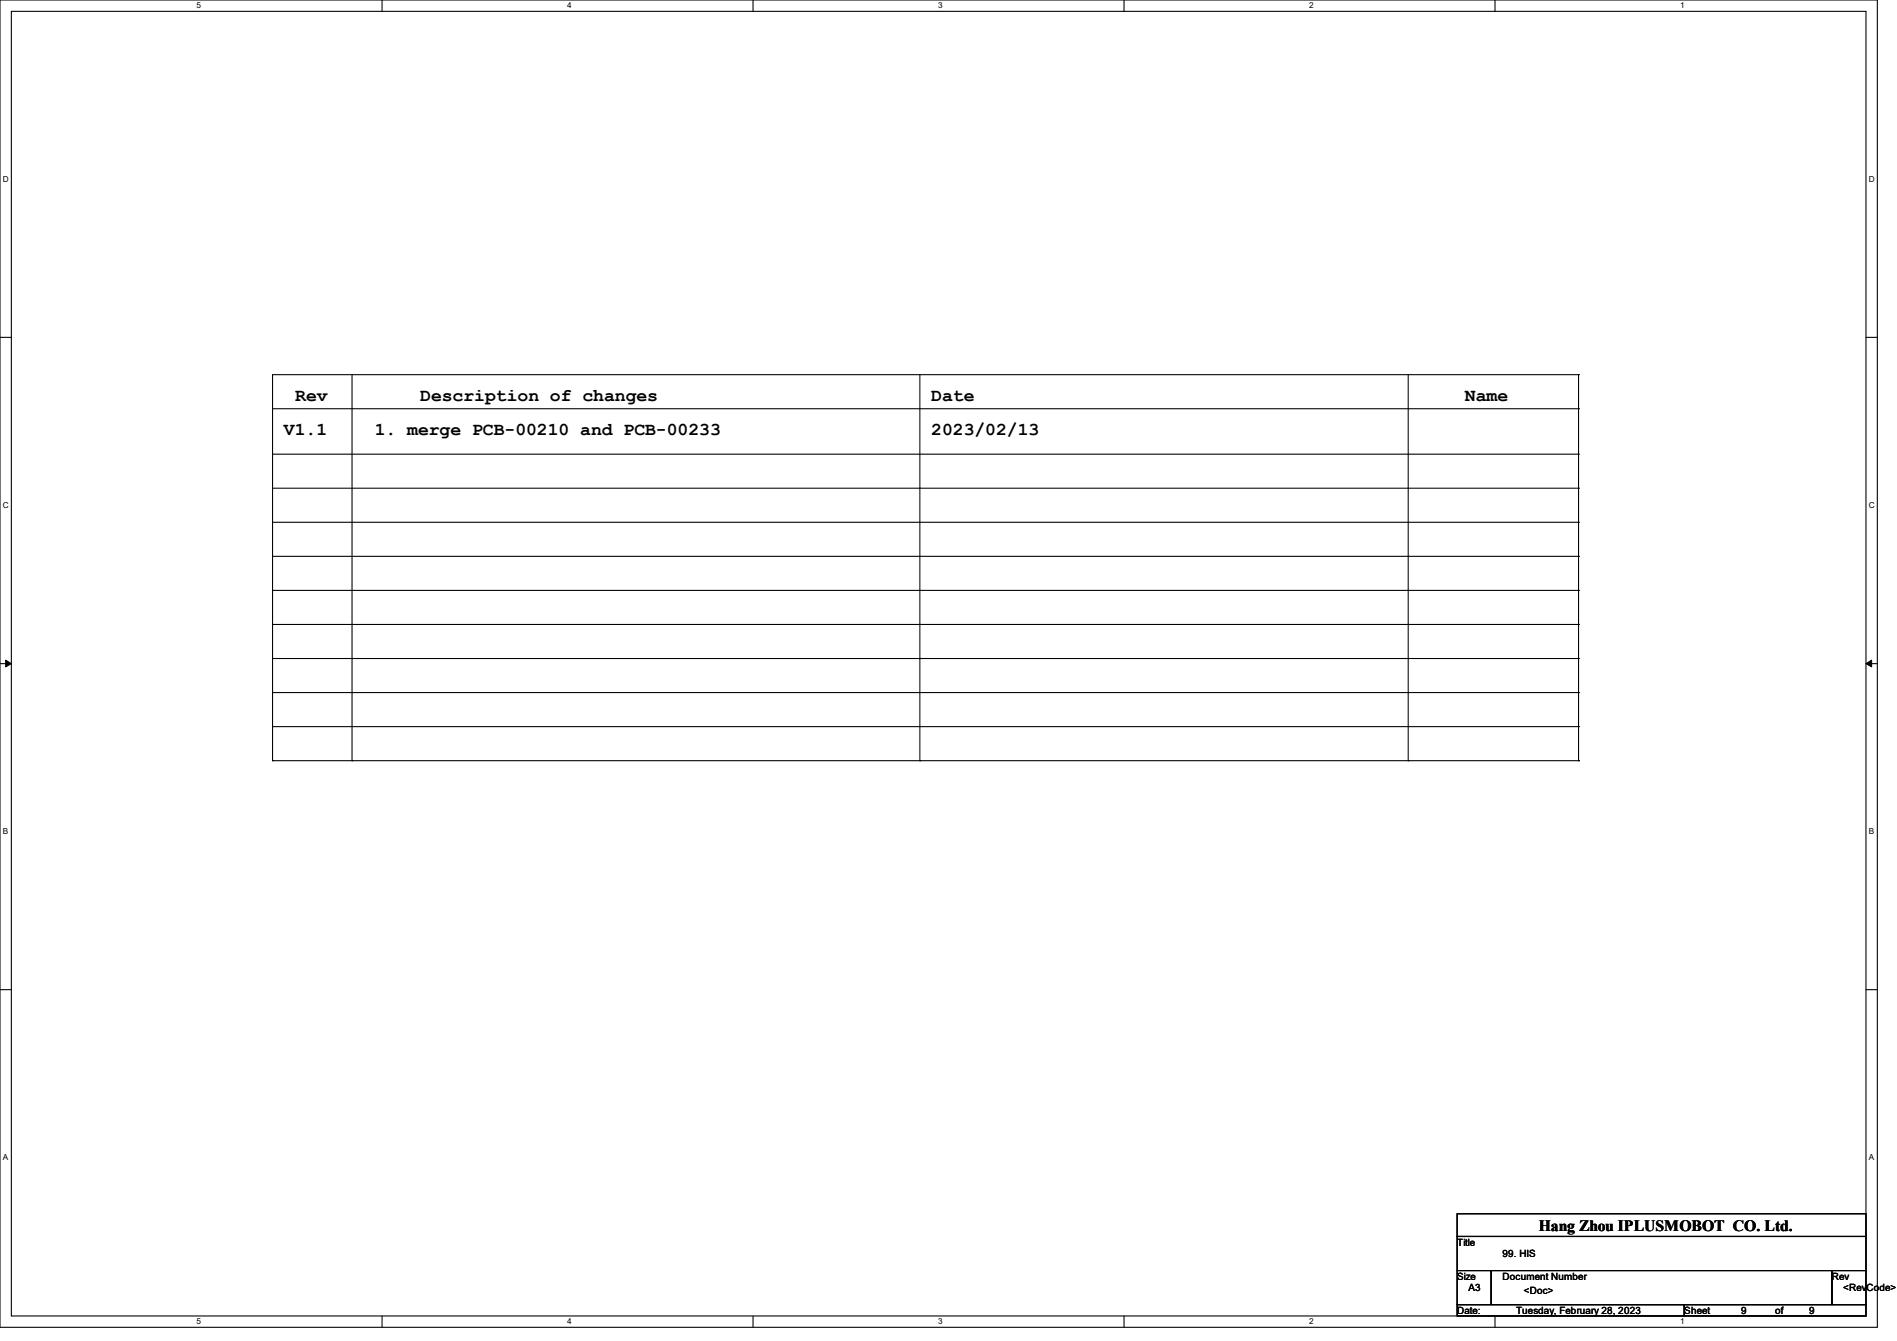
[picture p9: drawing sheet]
<svg xmlns="http://www.w3.org/2000/svg" width="297mm" height="210mm" viewBox="0 0 297 210" stroke-linecap="round" stroke-linejoin="round" font-family="sans-serif">
<g fill="none" stroke="#000" stroke-width=".17">
<path d="M0 0h293.9v207.9h-293.9zM1.8 1.8h290.3v204.3h-290.3zM59.8 0v1.8M117.9 0v1.8M176 0v1.8M234.1 0v1.8M0 52.8h1.8M55.1 58.7v60.4M144 58.7v60.4M220.5 58.7v60.4M247.1 58.7h.1M247.1 58.7h-204.4v60.4"/>
<path d="M247.1 58.7v60.4M292.1 52.8h1.8M42.7 64h204.4M42.7 76.5h204.4M42.7 71.1h204.4M247.1 64h.1M247.1 76.5h.1M247.1 71.1h.1M42.7 97.8h204.4M42.7 81.8h204.4M42.7 92.5h204.4M42.7 87.1h204.4"/>
<path d="M247.1 97.8h.1M247.1 81.8h.1M247.1 92.5h.1M247.1 87.1h.1M0 103.9h1.8M42.7 119.1h.1M42.7 103.1h204.4M42.7 108.5h204.4M42.7 113.8h204.4M42.7 119.1h204.4M55.1 119.1h.1M144 119.1h.1"/>
<path d="M220.5 119.1h.1M247.1 103.1h.1M247.1 108.5h.1M247.1 113.8h.1M247.1 119.1h.1M292.1 103.9h1.8M0 155h1.8M292.1 155h1.8M228.1 190.1h64v3.5h-64zM228.1 193.6h64v5.4h-64zM228.1 199h5.4v5.3h-5.4zM233.5 199h53.3v5.3h-53.3z"/>
<path d="M286.8 199h5.3v5.3h-5.3zM59.8 206.1v1.8M117.9 206.1v1.8M176 206.1v1.8M228.1 204.3h35.6v1.8h-35.6zM234.1 206.1v1.8M263.7 204.3h28.4v1.8h-28.4z"/>
</g>
<path d="M.9 103.4l.9 .5-.9 .5zM292.1 103.9l.9-.5v1z" fill="#000"/>
<path d="M.9 103.4l.9 .5-.9 .5zM292.1 103.9l.9-.5v1z" fill="none" stroke="#000" stroke-width=".16"/>
<g font-size="2.8">
<text x="46.2" y="62.8">Rev</text>
<text x="65.8" y="62.8">Description of changes</text>
<text x="145.8" y="62.8">Date</text>
<text x="229.4" y="62.8">Name</text>
<text x="44.4" y="68.2">V1.1</text>
<text x="58.7" y="68.2">1. merge PCB-00210 and PCB-00233</text>
<text x="145.8" y="68.2">2023/02/13</text>
</g>
<text font-size="2.5" x="240.9" y="192.7">Hang Zhou IPLUSMOBOT CO. Ltd.</text>
<g font-size="1.6">
<text x="228.1" y="195.1">Title</text>
<text x="235.2" y="196.8">99. HIS</text>
<text x="228.1" y="200.4">Size</text>
<text x="229.9" y="202.2">A3</text>
<text x="235.2" y="200.4">Document Number</text>
<text x="238.6" y="202.7">&lt;Doc&gt;</text>
<text x="286.8" y="200.4">Rev</text>
<text x="288.6" y="202.2">&lt;Rev</text>
<text x="292.2" y="202.2">Co</text>
<text x="294.3" y="202.2">de&gt;</text>
<text x="228.1" y="205.7">Date:</text>
<text x="237.4" y="205.7">Tuesday, February 28, 2023</text>
<text x="263.7" y="205.7">Sheet</text>
<text x="272.6" y="205.7">9</text>
<text x="277.9" y="205.7">of</text>
<text x="283.3" y="205.7">9</text>
</g>
<g font-size="1.3">
<text x="30.8" y="1.3">5</text>
<text x="88.8" y="1.3">4</text>
<text x="146.9" y="1.3">3</text>
<text x="205" y="1.3">2</text>
<text x="263.1" y="1.3">1</text>
<text x=".5" y="28.4">D</text>
<text x="292.6" y="28.4">D</text>
<text x=".5" y="79.5">C</text>
<text x="292.6" y="79.5">C</text>
<text x=".5" y="130.6">B</text>
<text x="292.6" y="130.6">B</text>
<text x=".5" y="181.7">A</text>
<text x="292.6" y="181.7">A</text>
<text x="30.8" y="207.4">5</text>
<text x="88.8" y="207.4">4</text>
<text x="146.9" y="207.4">3</text>
<text x="205" y="207.4">2</text>
<text x="263.1" y="207.4">1</text>
</g>
</svg>
